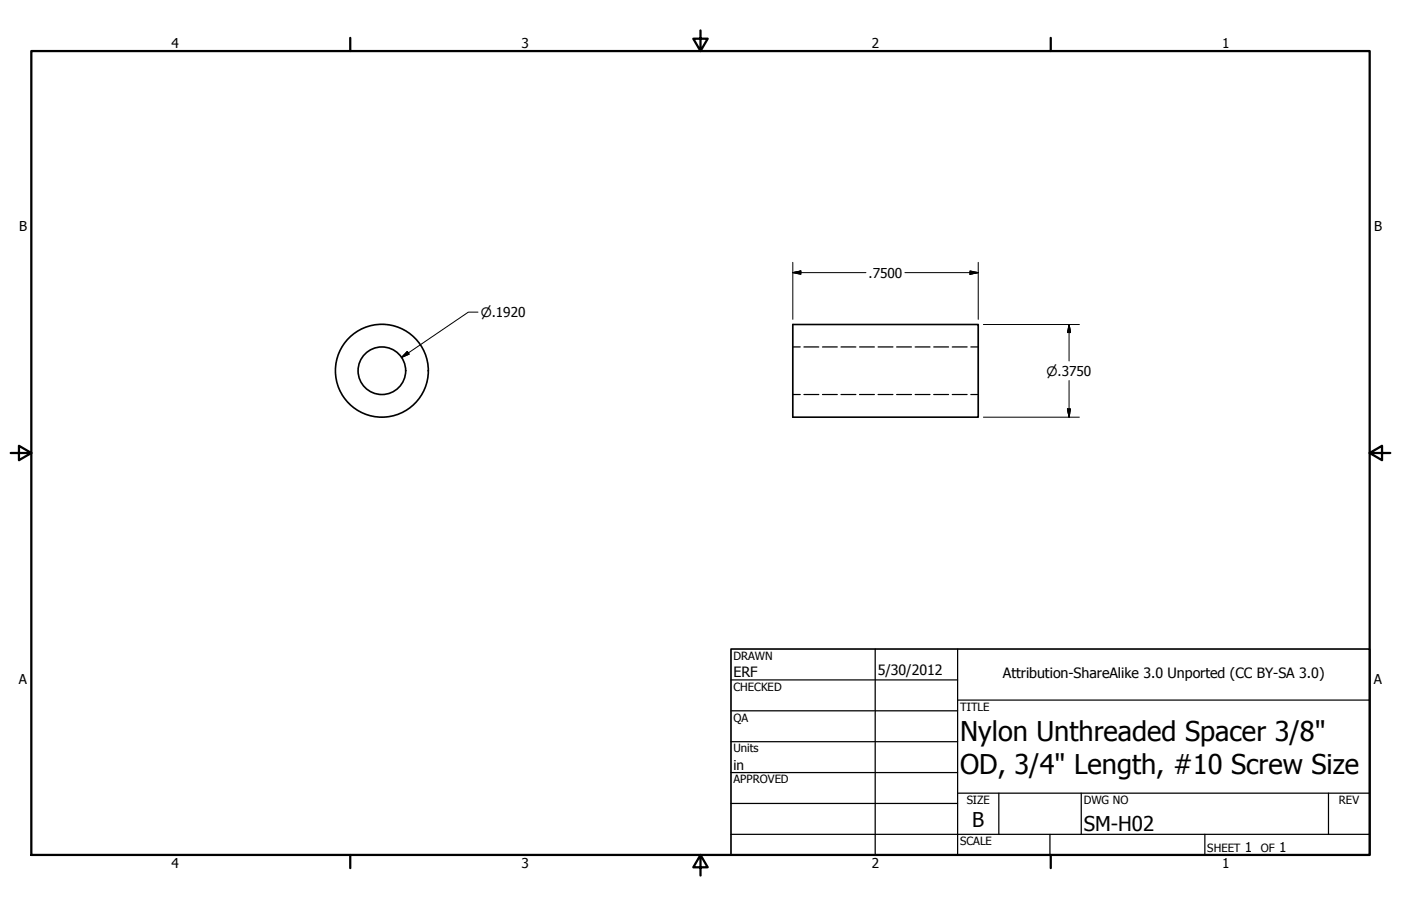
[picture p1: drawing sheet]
<svg xmlns="http://www.w3.org/2000/svg" width="432mm" height="279mm" viewBox="0 0 432 279" stroke-linecap="round" stroke-linejoin="round" font-family="sans-serif">
<!-- layer: Visible (ANSI) -->
<g fill="none" stroke="#000" stroke-width=".51">
<path d="M244.3 100.1h57.2v28.6h-57.2z"/>
<circle cx="117.7" cy="114.3" r="14.3"/>
<circle cx="117.7" cy="114.3" r="7.3"/>
</g>
<!-- layer: Hidden (ANSI) -->
<g fill="none" stroke="#000" stroke-width=".38">
<path d="M244.3 107h2.3M247.8 107h4.5M253.5 107h4.6M259.2 107h4.6M264.9 107h4.6M270.6 107h4.6M276.4 107h4.5M282.1 107h4.5M287.8 107h4.6M293.5 107h4.6M299.2 107h2.3M244.3 121.7h2.3"/>
<path d="M247.8 121.7h4.5M253.5 121.7h4.6M259.2 121.7h4.6M264.9 121.7h4.6M270.6 121.7h4.6M276.4 121.7h4.5M282.1 121.7h4.5M287.8 121.7h4.6M293.5 121.7h4.6M299.2 121.7h2.3"/>
</g>
<!-- layer: Border (ANSI) -->
<path d="M9.7 15.7h412.4v248h-412.4zM107.9 11.7v4M215.9 9.4v6.3l-2.2-3.8h4.4l-2.2 3.8M323.8 11.7v4M3.3 139.7h6.4l-3.9-2.2v4.4l3.9-2.2M422.1 139.7l3.9 2.2v-4.4l-3.9 2.2h6.4M107.9 263.7v4M215.9 263.7l2.2 3.8h-4.4l2.2-3.8v6.3M323.8 263.7v4" fill="none" stroke="#000" stroke-width=".7"/>
<!-- layer: Title (ANSI) -->
<g fill="none" stroke="#000" stroke-width=".38">
<path d="M225.3 209.7h69.8M225.3 219.2h69.8M269.7 200.2v63.5M295.1 215.9h127M295.1 200.2v63.5M225.3 228.7h69.8M225.3 238.3h69.8M225.3 257.3h196.8M225.3 247.8h69.8M295.1 244.6h127M307.8 244.6v12.7M323.6 257.3v6.4"/>
<path d="M333.2 244.6v12.7M371.3 257.3v6.4M409.4 244.6v12.7"/>
</g>
<path d="M225.3 200.2h196.8v63.5h-196.8z" fill="none" stroke="#000" stroke-width=".51"/>
<!-- layer: Dimension (ANSI) -->
<g fill="none" stroke="#000" stroke-width=".31">
<path d="M147.3 96.3h-3l-20.5 13.9M244.3 84.1l2.5-.5v1zM244.3 84.1h22.6M244.3 80.9v17.6M278.9 84.1h22.6M299 83.6l2.5 .5-2.5 .5zM301.5 80.9v17.6M125.5 108.4l.6 .8-2.3 1zM303.1 100.1h29.6M329.5 100.1l.4 2.5h-.9zM329.5 100.1v11.2M329.5 117.3v11.4"/>
<path d="M303.1 128.7h29.6M329 126.1h.9l-.4 2.6z"/>
</g>
<path d="M244.3 84.1l2.5-.5zM244.3 84.1l2.5-.5v1zM299 84.6l2.5-.5zM299 83.6l2.5 .5-2.5 .5zM125.5 108.4l-1.7 1.8zM125.5 108.4l.6 .8-2.3 1zM329.5 100.1l.4 2.5zM329.5 100.1l.4 2.5h-.9zM329 126.1l.5 2.6zM329 126.1h.9l-.4 2.6z" fill="#000" stroke="#000" stroke-width=".31"/>
<g font-size="8.4">
<text x="295.9" y="228.6">Nylon Unthreaded Spacer 3/8&quot;</text>
<text x="295.9" y="238.6">OD, 3/4&quot; Length, #10 Screw Size</text>
</g>
<g font-size="6.3">
<text x="299.7" y="255.1">B</text>
<text x="334" y="256.4">SM-H02</text>
</g>
<g font-size="4.4">
<text x="226.1" y="208.9">ERF</text>
<text x="270.5" y="208.2">5/30/2012</text>
<text x="309.1" y="209.2">Attribution-ShareAlike 3.0 Unported (CC BY-SA 3.0)</text>
</g>
<g font-size="4.2">
<text x="52.8" y="14.7">4</text>
<text x="160.8" y="14.7">3</text>
<text x="268.7" y="14.7">2</text>
<text x="376.7" y="14.7">1</text>
<text x="5.9" y="71.4">B</text>
<text x="423.5" y="71.4">B</text>
<text x="267.7" y="85.6">.7500</text>
<text x="5.8" y="211.1">A</text>
<text x="423.4" y="211.1">A</text>
<text x="226.1" y="237.5">in</text>
<text x="383.7" y="262.8">1</text>
<text x="394.2" y="262.8">1</text>
<text x="52.8" y="267.7">4</text>
<text x="160.8" y="267.7">3</text>
<text x="268.7" y="267.7">2</text>
<text x="376.7" y="267.7">1</text>
</g>
<g font-size="4">
<text x="148.1" y="97.7">⌀.1920</text>
<text x="322.6" y="115.8">⌀.3750</text>
</g>
<g font-size="3.5">
<text x="226.1" y="203.5">DRAWN</text>
<text x="226.1" y="213">CHECKED</text>
<text x="295.9" y="219.2">TITLE</text>
<text x="226.1" y="222.6">QA</text>
<text x="226.1" y="232">Units</text>
<text x="226.1" y="241.6">APPROVED</text>
<text x="297.9" y="248">SIZE</text>
<text x="334" y="248">DWG NO</text>
<text x="412.7" y="247.9">REV</text>
<text x="295.9" y="260.7">SCALE</text>
<text x="372.1" y="262.8">SHEET</text>
<text x="388.6" y="262.8">OF</text>
</g>
</svg>
